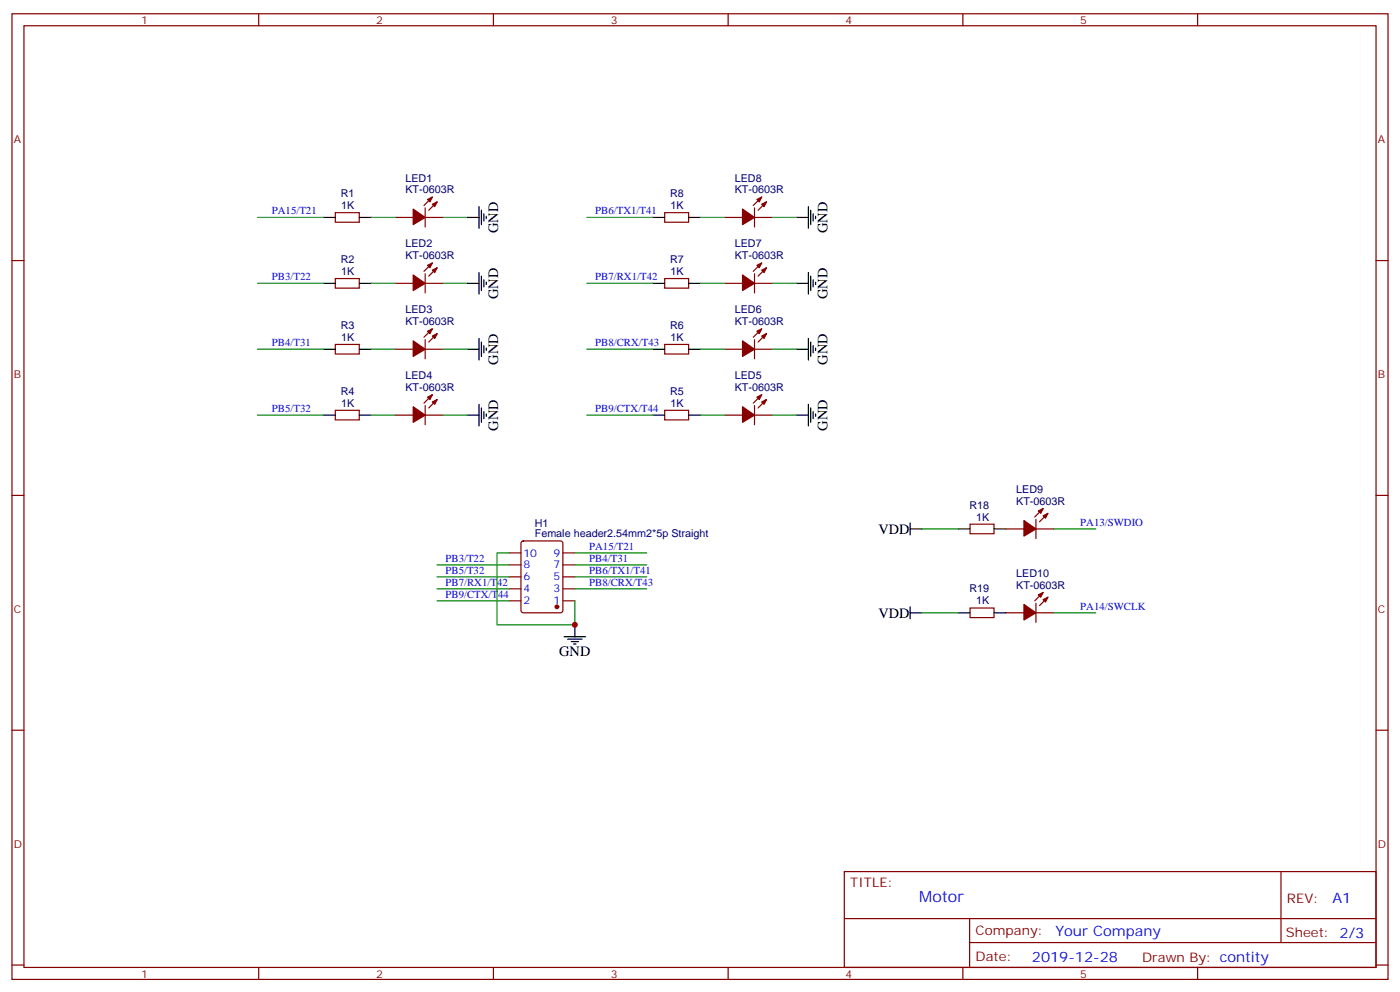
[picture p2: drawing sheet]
<svg xmlns="http://www.w3.org/2000/svg" width="412mm" height="292mm" viewBox="0 0 412 292" stroke-linecap="round" stroke-linejoin="round" font-family="sans-serif">
<g fill="none" stroke="#870000" stroke-width=".35">
<path d="M3.5 4.1h405.4v284.3h-405.4zM7.1 7.6h398.2v277.3h-398.2zM76.2 4.1v3.5M145.3 4.1v3.5M214.5 4.1v3.5M283.6 4.1v3.5M352.8 4.1v3.5M127.4 58l-2.5 2.5M128.8 59.4l-2.5 2.5M224.4 58l-2.5 2.5M225.8 59.4l-2.5 2.5M3.5 76.7h3.6"/>
<path d="M98.8 62.6h7v2.8h-7zM116.4 64h5.3M125.2 64h5.3M125.2 61.2v5.7M127.4 77.4l-2.5 2.5M128.8 78.8l-2.5 2.5M195.8 62.6h7v2.8h-7zM213.4 64h5.3M222.2 61.2v5.7M222.2 64h5.3M224.4 77.4l-2.5 2.5M225.8 78.8l-2.5 2.5"/>
<path d="M405.3 76.7h3.6M98.8 82h7v2.8h-7zM116.4 83.4h5.3M125.2 83.4h5.3M125.2 80.6v5.7M127.4 96.8l-2.5 2.5M128.8 98.2l-2.5 2.5M195.8 82h7v2.8h-7zM213.4 83.4h5.3M222.2 80.6v5.7M222.2 83.4h5.3M224.4 96.8l-2.5 2.5"/>
<path d="M225.8 98.2l-2.5 2.5M98.8 101.4h7v2.8h-7zM116.4 102.8h5.3M125.2 102.8h5.3M125.2 100v5.7M125.2 119.4v5.7M127.4 116.2l-2.5 2.5M128.8 117.7l-2.5 2.4M195.8 101.4h7v2.8h-7zM213.4 102.8h5.3M222.2 100v5.7M222.2 119.4v5.7"/>
<path d="M222.2 102.8h5.3M224.4 116.2l-2.5 2.5M225.8 117.7l-2.5 2.4M98.8 120.8h7v2.8h-7zM116.4 122.2h5.3M125.2 122.2h5.3M195.8 120.8h7v2.8h-7zM213.4 122.2h5.3M222.2 122.2h5.3M3.5 145.9h3.6M153.7 159.5l.5-.2h10.9l.7 .4v20l-.5 .7h-11.1l-.7-.4v-20zM285.8 154.3h7v2.9h-7z"/>
<path d="M296.3 155.8h5.3M305.2 152.9v5.7M305.2 155.8h5.2M307.3 149.8l-2.5 2.4M308.7 151.2l-2.5 2.4M405.3 145.9h3.6M149.9 162.8h3.6M149.9 166.3h3.6M149.9 169.9h3.6M149.9 173.4h3.6M149.9 176.9h3.6M165.8 162.8h3.5"/>
<path d="M165.8 166.3h3.5M165.8 169.9h3.5M165.8 173.4h3.5M165.8 176.9h3.5M285.8 179h7v2.9h-7zM305.2 177.6v5.7M307.3 174.4l-2.5 2.5M308.7 175.9l-2.5 2.4M296.3 180.4h5.3M305.2 180.4h5.2M3.5 215h3.6M405.3 215h3.6"/>
<path d="M248.7 256.6h156.6v28.3h-156.6zM377.3 256.7v20.8M248.7 270.5h156.5M285.6 277.5h119.6M285.6 270.5v14.1M3.5 284.2h3.6M76.2 284.9v3.5M145.3 284.9v3.5M214.5 284.9v3.5M283.6 284.9v3.5M352.8 284.9v3.5M405.3 284.2h3.6"/>
</g>
<g fill="none" stroke="#000" stroke-width=".35">
<path d="M95.2 64h3.6M105.8 64h3.6M137.6 64h3.5M141.1 60.9v6.3M141.8 61.9v4.2M142.5 63v2.1M143.2 63.7v.7M192.3 64h3.5M202.8 64h3.6M234.6 64h3.5M238.1 60.9v6.3M238.8 61.9v4.2"/>
<path d="M239.5 63v2.1M240.2 63.7v.7M95.2 83.4h3.6M105.8 83.4h3.6M137.6 83.4h3.5M141.1 80.3v6.3M141.1 99.7v6.3M141.8 81.3v4.2M142.5 82.4v2.1M143.2 83.1v.7M192.3 83.4h3.5M202.8 83.4h3.6"/>
<path d="M234.6 83.4h3.5M238.1 80.3v6.3M238.1 99.7v6.3M238.8 81.3v4.2M239.5 82.4v2.1M240.2 83.1v.7M95.2 102.8h3.6M105.8 102.8h3.6M137.6 102.8h3.5M141.1 119.1v6.3M141.8 100.7v4.3M142.5 101.8v2.1"/>
<path d="M143.2 102.5v.7M192.3 102.8h3.5M202.8 102.8h3.6M234.6 102.8h3.5M238.1 119.1v6.3M238.8 100.7v4.3M239.5 101.8v2.1M240.2 102.5v.7M95.2 122.2h3.6M105.8 122.2h3.6M137.6 122.2h3.5M141.8 120.1v4.3"/>
<path d="M142.5 121.2v2.1M143.2 121.9v.7M192.3 122.2h3.5M202.8 122.2h3.6M234.6 122.2h3.5M238.8 120.1v4.3M239.5 121.2v2.1M240.2 121.9v.7M268.1 155.8h3.5M268.1 154v3.5M282.2 155.8h3.6M292.8 155.8h3.5"/>
<path d="M268.1 178.7v3.5M166.2 187.5h6.3M167.2 188.2h4.2M168.3 188.9h2.1M169 189.6h.7M169.3 184v3.5M268.1 180.4h3.5M282.2 180.4h3.6M292.8 180.4h3.5"/>
</g>
<g fill="#870000" stroke="#870000" stroke-width=".35">
<path d="M224.4 118.4l1.4-.7-.7 1.4z"/>
<path d="M223 116.9l1.4-.7-.7 1.5z"/>
<path d="M218.7 119.8l3.5 2.4-3.5 2.2z"/>
<path d="M224.4 99l1.4-.8-.7 1.5z"/>
<path d="M223 97.5l1.4-.7-.7 1.4z"/>
<path d="M218.7 100.4l3.5 2.4-3.5 2.2z"/>
<path d="M224.4 79.6l1.4-.8-.7 1.5z"/>
<path d="M223 78.1l1.4-.7-.7 1.4z"/>
<path d="M218.7 81l3.5 2.4-3.5 2.1z"/>
<path d="M224.4 60.1l1.4-.7-.7 1.5z"/>
<path d="M223 58.7l1.4-.7-.7 1.4z"/>
<path d="M218.7 61.6l3.5 2.4-3.5 2.1z"/>
<path d="M127.4 118.4l1.4-.7-.7 1.4z"/>
<path d="M125.9 116.9l1.5-.7-.8 1.5z"/>
<path d="M121.7 119.8l3.5 2.4-3.5 2.2z"/>
<path d="M127.4 99l1.4-.8-.7 1.5z"/>
<path d="M125.9 97.5l1.5-.7-.8 1.4z"/>
<path d="M121.7 100.4l3.5 2.4-3.5 2.2z"/>
<path d="M127.4 79.6l1.4-.8-.7 1.5z"/>
<path d="M125.9 78.1l1.5-.7-.8 1.4z"/>
<path d="M121.7 81l3.5 2.4-3.5 2.1z"/>
<path d="M127.4 60.1l1.4-.7-.7 1.5z"/>
<path d="M125.9 58.7l1.5-.7-.8 1.4z"/>
<path d="M121.7 61.6l3.5 2.4-3.5 2.1z"/>
<path d="M307.3 151.9l1.4-.7-.7 1.4z"/>
<path d="M305.9 150.5l1.4-.7-.7 1.4z"/>
<path d="M301.6 153.3l3.6 2.5-3.6 2.1z"/>
<path d="M307.3 176.6l1.4-.7-.7 1.4z"/>
<path d="M305.9 175.2l1.4-.8-.7 1.5z"/>
<path d="M301.6 178l3.6 2.4-3.6 2.2z"/>
<circle cx="164" cy="178.7" r=".53"/>
</g>
<g fill="none" stroke="#008700" stroke-width=".35">
<path d="M75.8 64h19.4M109.4 64h7M130.5 64h7.1M172.9 64h19.4M206.4 64h7M227.5 64h7.1M75.8 83.4h19.4M109.4 83.4h7M130.5 83.4h7.1M172.9 83.4h19.4M206.4 83.4h7M227.5 83.4h7.1"/>
<path d="M75.8 102.8h19.4M109.4 102.8h7M130.5 102.8h7.1M172.9 102.8h19.4M206.4 102.8h7M227.5 102.8h7.1M75.8 122.2h19.4M109.4 122.2h7M130.5 122.2h7.1M172.9 122.2h19.4M206.4 122.2h7M227.5 122.2h7.1"/>
<path d="M271.6 155.8h10.6M310.4 155.8h12.4M128.8 166.3h21.1M128.8 169.9h21.1M128.8 176.9h21.1M128.8 173.4h21.1M149.9 162.8h-3.5v21.2h22.9v-7.1M169.3 166.3h21.2M169.3 169.9h21.2M169.3 173.4h21.2M169.3 162.8h21.2M271.6 180.4h10.6"/>
<path d="M310.4 180.4h12.4"/>
</g>
<circle cx="169.3" cy="184" r=".88" fill="#c00"/>
<text font-size="4.6" fill="#00f" x="270.8" y="265.7">Motor</text>
<g font-size="4.2">
<text x="146.8" y="68.6" transform="rotate(-90 146.8 68.6)">GND</text>
<text x="243.8" y="68.6" transform="rotate(-90 243.8 68.6)">GND</text>
<text x="146.8" y="88" transform="rotate(-90 146.8 88)">GND</text>
<text x="243.8" y="88" transform="rotate(-90 243.8 88)">GND</text>
<text x="146.8" y="107.4" transform="rotate(-90 146.8 107.4)">GND</text>
<text x="243.8" y="107.4" transform="rotate(-90 243.8 107.4)">GND</text>
<text x="146.8" y="126.8" transform="rotate(-90 146.8 126.8)">GND</text>
<text x="243.8" y="126.8" transform="rotate(-90 243.8 126.8)">GND</text>
<text x="258.8" y="157.2">VDD</text>
<text x="258.8" y="181.9">VDD</text>
<text x="164.7" y="193.1">GND</text>
</g>
<g font-size="4.2" fill="#00f">
<text x="392.5" y="265.9">A1</text>
<text x="310.9" y="275.5">Your Company</text>
<text x="304" y="283.3">2019-12-28</text>
</g>
<g font-size="3.9" fill="#800">
<text x="250.5" y="261.2">TITLE:</text>
<text x="379.1" y="265.9">REV:</text>
<text x="287.4" y="275.4">Company:</text>
<text x="378.7" y="276">Sheet: 2/3</text>
<text x="287.4" y="283.1">Date:</text>
<text x="336.4" y="283.2">Drawn By: contity</text>
</g>
<g font-size="3.2" fill="#800">
<text x="41.6" y="7.1">1</text>
<text x="110.8" y="7.1">2</text>
<text x="179.9" y="7.1">3</text>
<text x="249.1" y="7.1">4</text>
<text x="318.2" y="7.1">5</text>
<text x="4.1" y="42.2">A</text>
<text x="405.9" y="42.2">A</text>
<text x="4.1" y="111.3">B</text>
<text x="405.9" y="111.3">B</text>
<text x="4.1" y="180.4">C</text>
<text x="405.9" y="180.4">C</text>
<text x="4.1" y="249.6">D</text>
<text x="405.9" y="249.6">D</text>
<text x="41.6" y="287.9">1</text>
<text x="110.8" y="287.9">2</text>
<text x="179.9" y="287.9">3</text>
<text x="249.1" y="287.9">4</text>
<text x="318.2" y="287.9">5</text>
</g>
<g font-size="3.2" fill="#000080">
<text x="119.4" y="53.4">LED1</text>
<text x="216.4" y="53.4">LED8</text>
<text x="100.4" y="58">R1</text>
<text x="119.4" y="57">KT-0603R</text>
<text x="197.4" y="58">R8</text>
<text x="216.4" y="57">KT-0603R</text>
<text x="100.5" y="61.6">1K</text>
<text x="197.6" y="61.6">1K</text>
<text x="100.4" y="77.4">R2</text>
<text x="119.4" y="76.4">KT-0603R</text>
<text x="119.4" y="72.8">LED2</text>
<text x="197.4" y="77.4">R7</text>
<text x="216.4" y="76.4">KT-0603R</text>
<text x="216.4" y="72.8">LED7</text>
<text x="100.5" y="81">1K</text>
<text x="197.6" y="81">1K</text>
<text x="119.4" y="95.8">KT-0603R</text>
<text x="119.4" y="92.3">LED3</text>
<text x="216.4" y="95.8">KT-0603R</text>
<text x="216.4" y="92.3">LED6</text>
<text x="100.4" y="96.8">R3</text>
<text x="100.5" y="100.4">1K</text>
<text x="197.4" y="96.8">R6</text>
<text x="197.6" y="100.4">1K</text>
<text x="119.4" y="111.7">LED4</text>
<text x="216.4" y="111.7">LED5</text>
<text x="100.4" y="116.2">R4</text>
<text x="100.5" y="119.8">1K</text>
<text x="119.4" y="115.2">KT-0603R</text>
<text x="197.4" y="116.2">R5</text>
<text x="197.6" y="119.8">1K</text>
<text x="216.4" y="115.2">KT-0603R</text>
<text x="285.6" y="149.8">R18</text>
<text x="299.3" y="148.7">KT-0603R</text>
<text x="299.3" y="145.2">LED9</text>
<text x="157.5" y="155">H1</text>
<text x="287.5" y="153.3">1K</text>
<text x="157.5" y="158.2">Female header2.54mm2*5p Straight</text>
<text x="299.3" y="173.4">KT-0603R</text>
<text x="299.3" y="169.9">LED10</text>
<text x="285.6" y="174.4">R19</text>
<text x="287.5" y="178">1K</text>
</g>
<g font-size="3.2" fill="#00f">
<text x="80.1" y="63.1">PA15/T21</text>
<text x="175.3" y="63.1">PB6/TX1/T41</text>
<text x="80.1" y="82.5">PB3/T22</text>
<text x="175.3" y="82.5">PB7/RX1/T42</text>
<text x="80.1" y="102">PB4/T31</text>
<text x="175.3" y="102">PB8/CRX/T43</text>
<text x="80.1" y="121.4">PB5/T32</text>
<text x="175.3" y="121.4">PB9/CTX/T44</text>
<text x="318.2" y="154.9">PA13/SWDIO</text>
<text x="173.6" y="161.9">PA15/T21</text>
<text x="131.2" y="165.5">PB3/T22</text>
<text x="154.2" y="163.9">10</text>
<text x="154.2" y="167.4">8</text>
<text x="163.1" y="163.9">9</text>
<text x="163.1" y="167.4">7</text>
<text x="173.6" y="165.5">PB4/T31</text>
<text x="131.2" y="172.5">PB7/RX1/T42</text>
<text x="131.2" y="169">PB5/T32</text>
<text x="154.2" y="170.9">6</text>
<text x="163.1" y="170.9">5</text>
<text x="173.6" y="172.5">PB8/CRX/T43</text>
<text x="173.6" y="169">PB6/TX1/T41</text>
<text x="131.2" y="176">PB9/CTX/T44</text>
<text x="154.2" y="174.4">4</text>
<text x="154.2" y="178">2</text>
<text x="163.1" y="174.4">3</text>
<text x="163.1" y="178">1</text>
<text x="318.2" y="179.6">PA14/SWCLK</text>
</g>
</svg>
